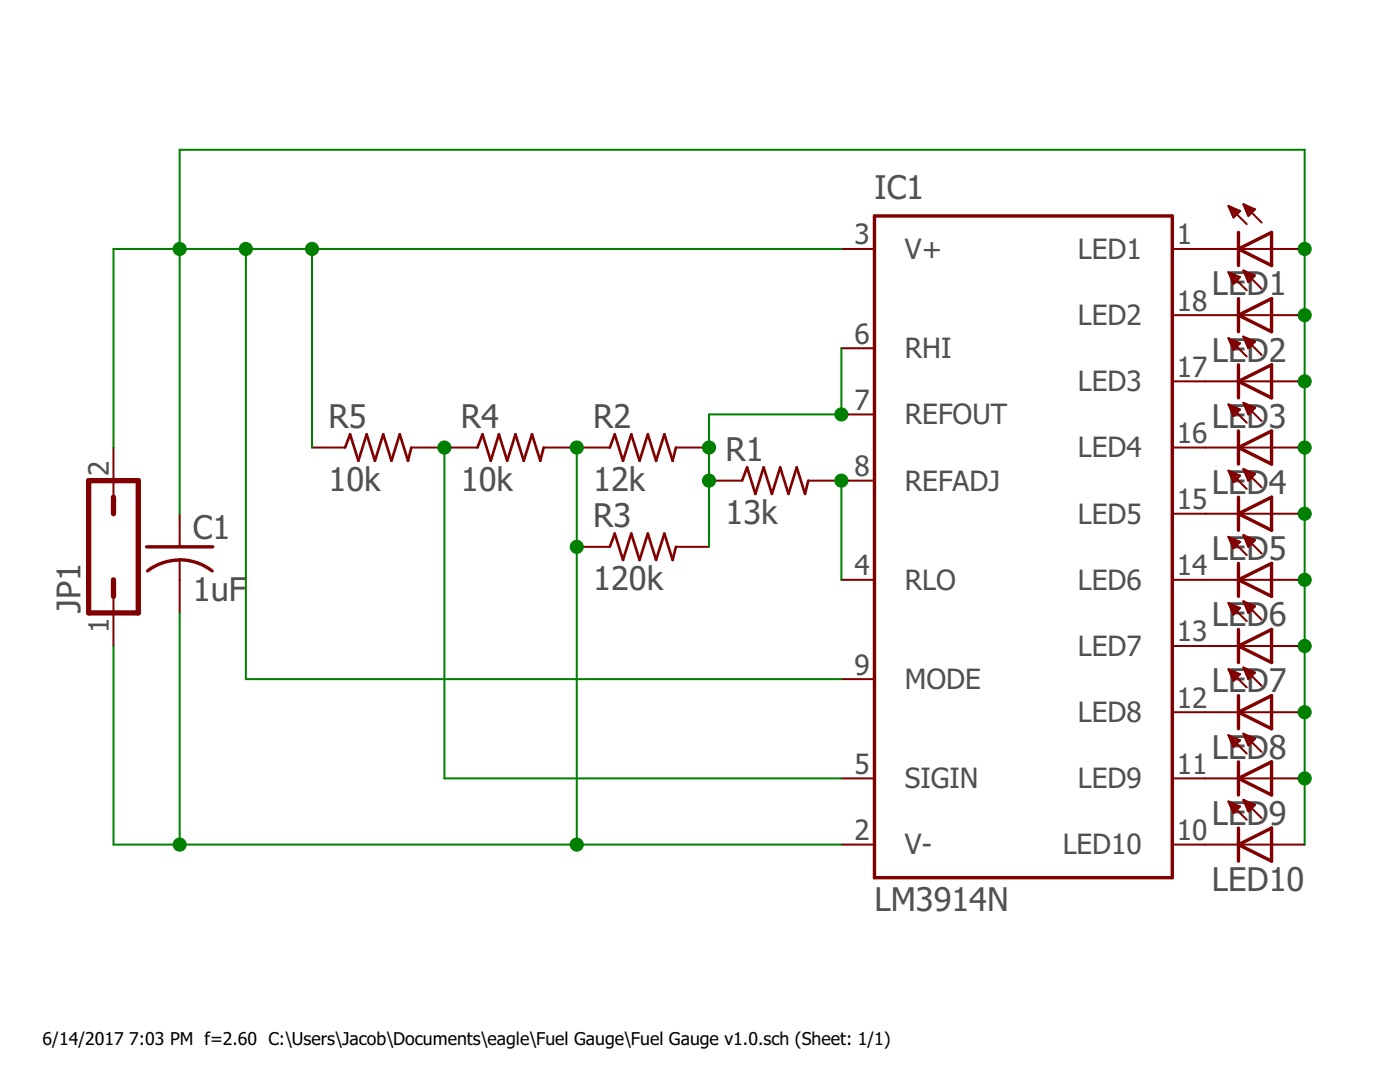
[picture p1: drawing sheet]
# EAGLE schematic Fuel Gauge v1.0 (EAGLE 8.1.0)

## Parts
C1  1uF  C-USC0603  [C0603]
IC1  LM3914N  [DIL18]
JP1  JP1Q  [JP1]
LED1  LEDCHIPLED_0603  [CHIPLED_0603]
LED2  LEDCHIPLED_0603  [CHIPLED_0603]
LED3  LEDCHIPLED_0603  [CHIPLED_0603]
LED4  LEDCHIPLED_0603  [CHIPLED_0603]
LED5  LEDCHIPLED_0603  [CHIPLED_0603]
LED6  LEDCHIPLED_0603  [CHIPLED_0603]
LED7  LEDCHIPLED_0603  [CHIPLED_0603]
LED8  LEDCHIPLED_0603  [CHIPLED_0603]
LED9  LEDCHIPLED_0603  [CHIPLED_0603]
LED10  LEDCHIPLED_0603  [CHIPLED_0603]
R1  13k  R-US_R0603  [R0603]
R2  12k  R-US_R0603  [R0603]
R3  120k  R-US_R0603  [R0603]
R4  10k  R-US_R0603  [R0603]
R5  10k  R-US_R0603  [R0603]

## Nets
GND: C1.2 IC1.2(V-) JP1.1 R2.1 R3.1 R4.2
LED1: IC1.1(LED1) LED1.C
LED2: IC1.18(LED2) LED2.C
LED3: IC1.17(LED3) LED3.C
LED4: IC1.16(LED4) LED4.C
LED5: IC1.15(LED5) LED5.C
LED6: IC1.14(LED6) LED6.C
LED7: IC1.13(LED7) LED7.C
LED8: IC1.12(LED8) LED8.C
LED9: IC1.11(LED9) LED9.C
LED10: IC1.10(LED10) LED10.C
REFADJ/RLO: IC1.4(RLO) IC1.8(REFADJ) R1.2
REFOUT/RHI: IC1.6(RHI) IC1.7(REFOUT) R1.1 R2.2 R3.2
SIGIN: IC1.5(SIGIN) R4.1 R5.2
VBATT: C1.1 IC1.3(V+) IC1.9(MODE) JP1.2 LED1.A LED2.A LED3.A LED4.A LED5.A LED6.A LED7.A LED8.A LED9.A LED10.A R5.1
